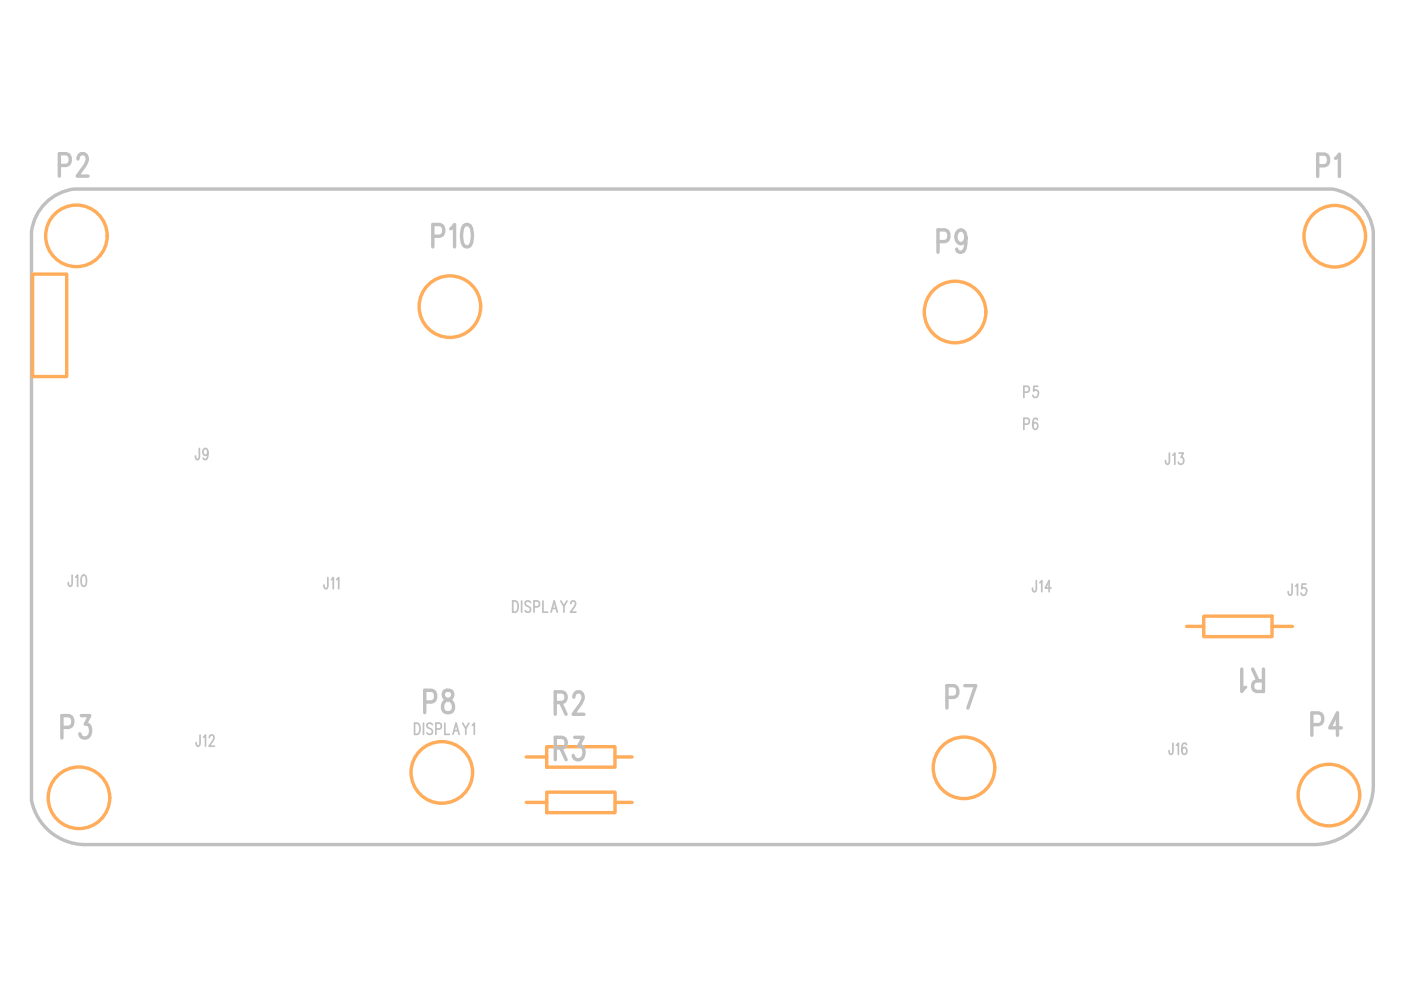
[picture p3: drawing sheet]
<svg xmlns="http://www.w3.org/2000/svg" width="297mm" height="210mm" viewBox="0 0 297 210" stroke-linecap="round" stroke-linejoin="round" font-family="sans-serif">
<path d="M9.6 43.1a10.4 10.4 0 0 1 6.1-3h266.8a10.5 10.5 0 0 1 8.7 9v116.9a12.7 12.7 0 0 1-12.3 13.1h-261a11.6 11.6 0 0 1-11.2-9.4v-120.6a10.4 10.4 0 0 1 2.9-6z" fill="none" stroke="#c0c0c0" stroke-width=".72"/>
<g fill="none" stroke="#ffad5b" stroke-width=".72">
<path d="M6.9 58.1h7.2v21.7h-7.2zM255.2 130.6h14.5v4.4h-14.5zM115.9 158.3h14.5v4.4h-14.5zM115.9 168h14.5v4.3h-14.5z"/>
<circle cx="16.2" cy="50" r="6.5"/>
<circle cx="283" cy="50.1" r="6.5"/>
<circle cx="95.4" cy="65" r="6.5"/>
<circle cx="202.5" cy="66.2" r="6.5"/>
<circle cx="16.7" cy="169.1" r="6.5"/>
<circle cx="93.7" cy="163.8" r="6.5"/>
<circle cx="204.4" cy="162.8" r="6.5"/>
<circle cx="281.8" cy="168.6" r="6.5"/>
</g>
<g font-size="7.2" fill="#c0c0c0">
<text x="12.6" y="37.3">P2</text>
<text x="279.4" y="37.4">P1</text>
<text x="91.8" y="52.3">P10</text>
<text x="198.9" y="53.5">P9</text>
<text x="267.9" y="141.9" transform="rotate(180 267.9 141.9)">R1</text>
<text x="90.1" y="151.1">P8</text>
<text x="117.7" y="151.4">R2</text>
<text x="200.8" y="150.1">P7</text>
<text x="278.1" y="155.9">P4</text>
<text x="13.1" y="156.5">P3</text>
<text x="117.7" y="161.1">R3</text>
</g>
<g font-size="5.8" fill="#ffad5b">
<text x="245.1" y="134.9">R1</text>
<text x="105.8" y="162.6">R2</text>
<text x="105.8" y="172.2">R3</text>
</g>
<g font-size="3.6" fill="#c0c0c0">
<text x="217.1" y="84.3">P5</text>
<text x="217.1" y="91.1">P6</text>
<text x="41.4" y="97.5">J9</text>
<text x="247.1" y="98.4">J13</text>
<text x="14.5" y="124.3">J10</text>
<text x="68.7" y="124.8">J11</text>
<text x="218.9" y="125.5">J14</text>
<text x="108.7" y="129.8">DISPLAY2</text>
<text x="273.1" y="126.2">J15</text>
<text x="87.9" y="155.7">DISPLAY1</text>
<text x="41.6" y="158.2">J12</text>
<text x="247.9" y="159.9">J16</text>
</g>
</svg>
